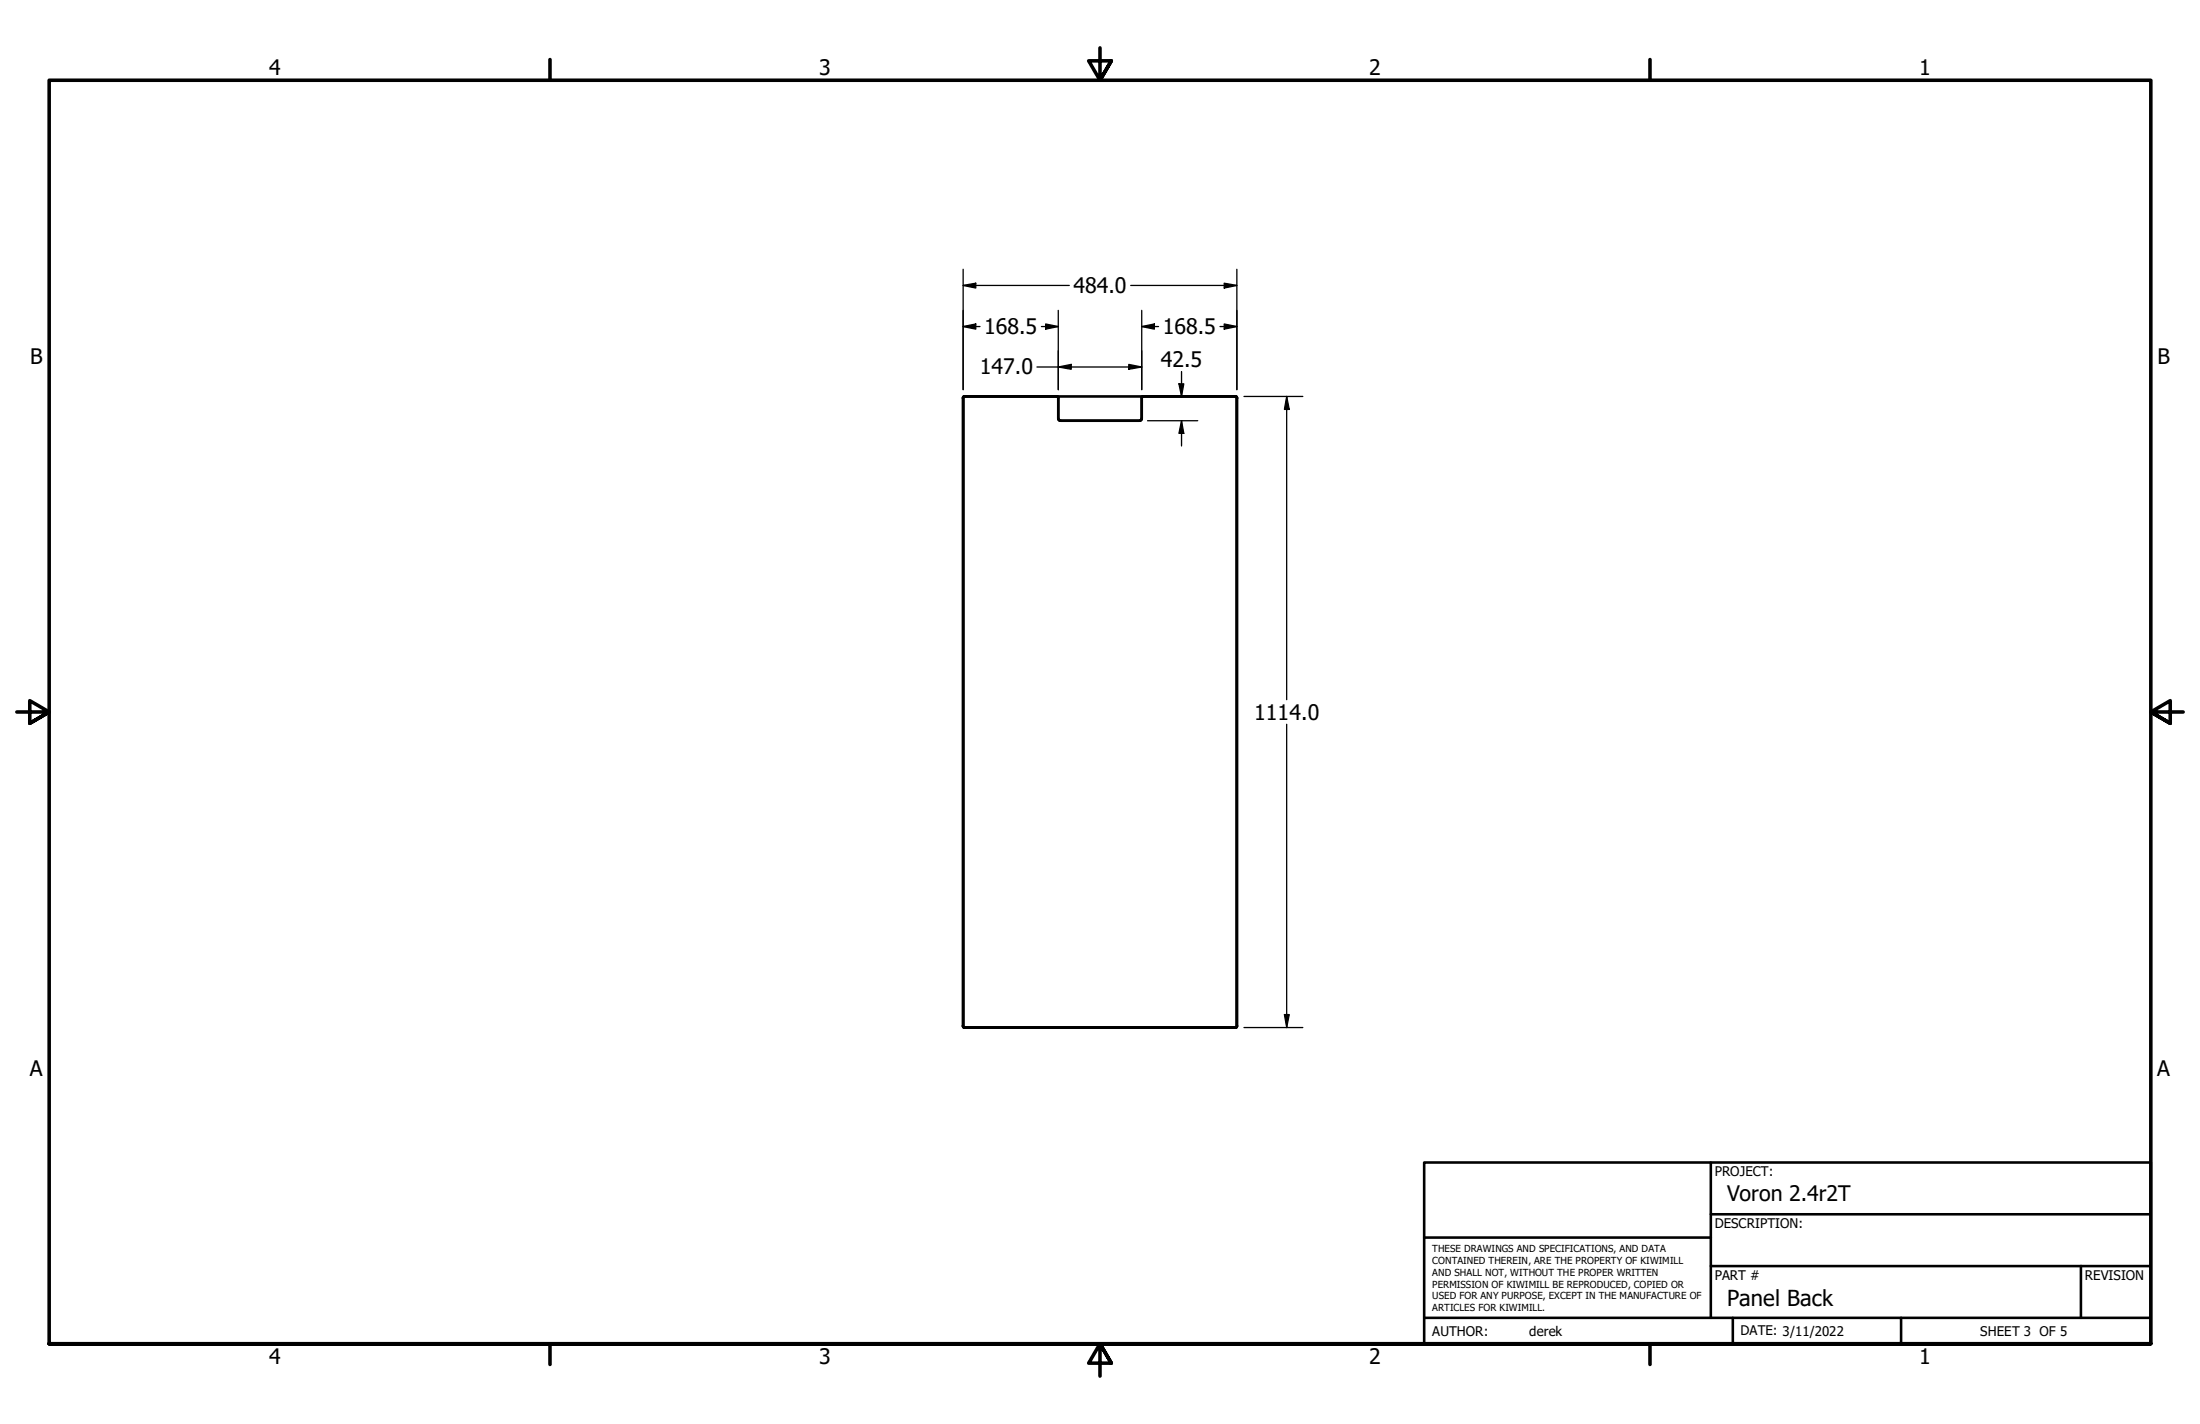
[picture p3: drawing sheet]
<svg xmlns="http://www.w3.org/2000/svg" width="432mm" height="279mm" viewBox="0 0 432 279" stroke-linecap="round" stroke-linejoin="round" font-family="sans-serif">
<!-- layer: Visible (ANSI) -->
<g fill="none" stroke="#000" stroke-width=".51">
<path d="M189.2 77.8h53.4M189.3 77.8l-.3 .2v123.4l.3 .2M189.3 77.8l-.3 .3M207.5 77.8l.2 .2v4.2M224.3 77.8l-.2 .2v4.2M242.5 77.8l.3 .3M242.5 77.8l.3 .2v123.4l-.3 .2M207.7 82.1l.1 .2 .3 .2M208.2 82.5h15.4M224.1 82.1l-.2 .4h-.2M189 201.3l.3 .3M189.2 201.6h53.4"/>
<path d="M242.8 201.3l-.3 .3"/>
</g>
<!-- layer: Border (ANSI) -->
<path d="M107.9 11.7v4M215.9 9.4v6.3l-2.2-3.8h4.4l-2.2 3.8 2.2-3.8M323.8 11.7v4M3.3 139.7h6.4l-3.9-2.2v4.4l3.9-2.2-3.9 2.2M428.5 139.7h-6.4l3.9-2.2v4.4l-3.9-2.2 3.9 2.2M9.7 263.7v-248h412.4v248h-412.4h412.4M107.9 263.7v4M218.1 267.5l-2.2-3.8 2.2 3.8h-4.4l2.2-3.8v6.3M323.8 263.7v4" fill="none" stroke="#000" stroke-width=".7"/>
<!-- layer: Title (ANSI) -->
<path d="M279.5 228.1h142.6v35.6h-142.6zM335.8 238.3h86.3M335.8 228.1v30.5M279.5 242.8h56.3M279.5 258.6h142.6M335.8 248.4h86.3M340.1 258.6v5.1M373.1 258.6v5.1M408.4 248.4v10.2" fill="none" stroke="#000" stroke-width=".51"/>
<!-- layer: Dimension (ANSI) -->
<g fill="none" stroke="#000" stroke-width=".25">
<path d="M189 56l2.5-.4v.9zM189 56h20.9M189 52.8v23.7M221.9 56h20.9M240.3 55.6l2.5 .4-2.5 .5zM242.8 52.8v23.7M189 64.1l2.5-.5v1zM189 64.1h3.3M203.5 72h20.6M204.4 64.1h3.3M205.2 63.6l2.5 .5-2.5 .5zM207.7 72l2.5-.5v1z"/>
<path d="M207.7 60.9v15.6M221.6 71.5l2.5 .5-2.5 .5zM224.1 64.1l2.5-.5v1zM224.1 60.9v15.6M224.1 64.1h3.3M231.4 75.3h.9l-.4 2.5zM231.9 72.9v4.9M239.5 64.1h3.3M240.3 63.6l2.5 .5-2.5 .5zM244.2 77.8h11.5M252.5 77.8l.5 2.5h-.9zM252.5 77.8v59.5"/>
<path d="M225.2 82.5h9.9M231.9 82.5l.4 2.5h-.9zM231.9 82.5v5M252.5 142.1v59.5M252.1 199.1h.9l-.5 2.5zM244.2 201.6h11.5"/>
</g>
<g fill="#000">
<path d="M189 56l2.5-.4v.9z" fill-rule="evenodd"/>
<path d="M240.3 55.6l2.5 .4-2.5 .5z" fill-rule="evenodd"/>
<path d="M189 64.1l2.5-.5v1z" fill-rule="evenodd"/>
<path d="M205.2 63.6l2.5 .5-2.5 .5z" fill-rule="evenodd"/>
<path d="M207.7 72l2.5-.5v1z" fill-rule="evenodd"/>
<path d="M221.6 71.5l2.5 .5-2.5 .5z" fill-rule="evenodd"/>
<path d="M224.1 64.1l2.5-.5v1z" fill-rule="evenodd"/>
<path d="M231.4 75.3h.9l-.4 2.5z" fill-rule="evenodd"/>
<path d="M240.3 63.6l2.5 .5-2.5 .5z" fill-rule="evenodd"/>
<path d="M231.9 82.5l.4 2.5h-.9z" fill-rule="evenodd"/>
<path d="M252.5 77.8l.5 2.5h-.9z" fill-rule="evenodd"/>
<path d="M252.1 199.1h.9l-.5 2.5z" fill-rule="evenodd"/>
</g>
<text font-size="4.3" x="339" y="256.2">Panel Back</text>
<g font-size="4.2">
<text x="52.8" y="14.7">4</text>
<text x="160.8" y="14.7">3</text>
<text x="268.7" y="14.7">2</text>
<text x="376.7" y="14.7">1</text>
<text x="210.7" y="57.5">484.0</text>
<text x="193.2" y="65.6">168.5</text>
<text x="228.2" y="65.6">168.5</text>
<text x="5.9" y="71.4">B</text>
<text x="423.5" y="71.4">B</text>
<text x="192.3" y="73.5">147.0</text>
<text x="227.8" y="72.1">42.5</text>
<text x="246.2" y="141.2">1114.0</text>
<text x="5.8" y="211.1">A</text>
<text x="423.4" y="211.1">A</text>
<text x="339" y="235.6">Voron 2.4r2T</text>
<text x="52.8" y="267.7">4</text>
<text x="160.8" y="267.7">3</text>
<text x="268.7" y="267.7">2</text>
<text x="376.7" y="267.7">1</text>
</g>
<g font-size="2.6">
<text x="336.5" y="230.8">PROJECT:</text>
<text x="336.5" y="241">DESCRIPTION:</text>
<text x="336.5" y="251.1">PART #</text>
<text x="409.2" y="251.1">REVISION</text>
<text x="281.1" y="262.1">AUTHOR:</text>
<text x="300.2" y="262.1">derek</text>
<text x="341.6" y="262">DATE: 3/11/2022</text>
<text x="388.7" y="262.1">SHEET 3 OF 5</text>
</g>
<g font-size="1.9">
<text x="281.1" y="245.7">THESE DRAWINGS AND SPECIFICATIONS, AND DATA</text>
<text x="281.1" y="248.1">CONTAINED THEREIN, ARE THE PROPERTY OF KIWIMILL</text>
<text x="281.1" y="250.4">AND SHALL NOT, WITHOUT THE PROPER WRITTEN</text>
<text x="281.1" y="252.7">PERMISSION OF KIWIMILL BE REPRODUCED, COPIED OR</text>
<text x="281.1" y="255">USED FOR ANY PURPOSE, EXCEPT IN THE MANUFACTURE OF</text>
<text x="281.1" y="257.3">ARTICLES FOR KIWIMILL.</text>
</g>
</svg>
